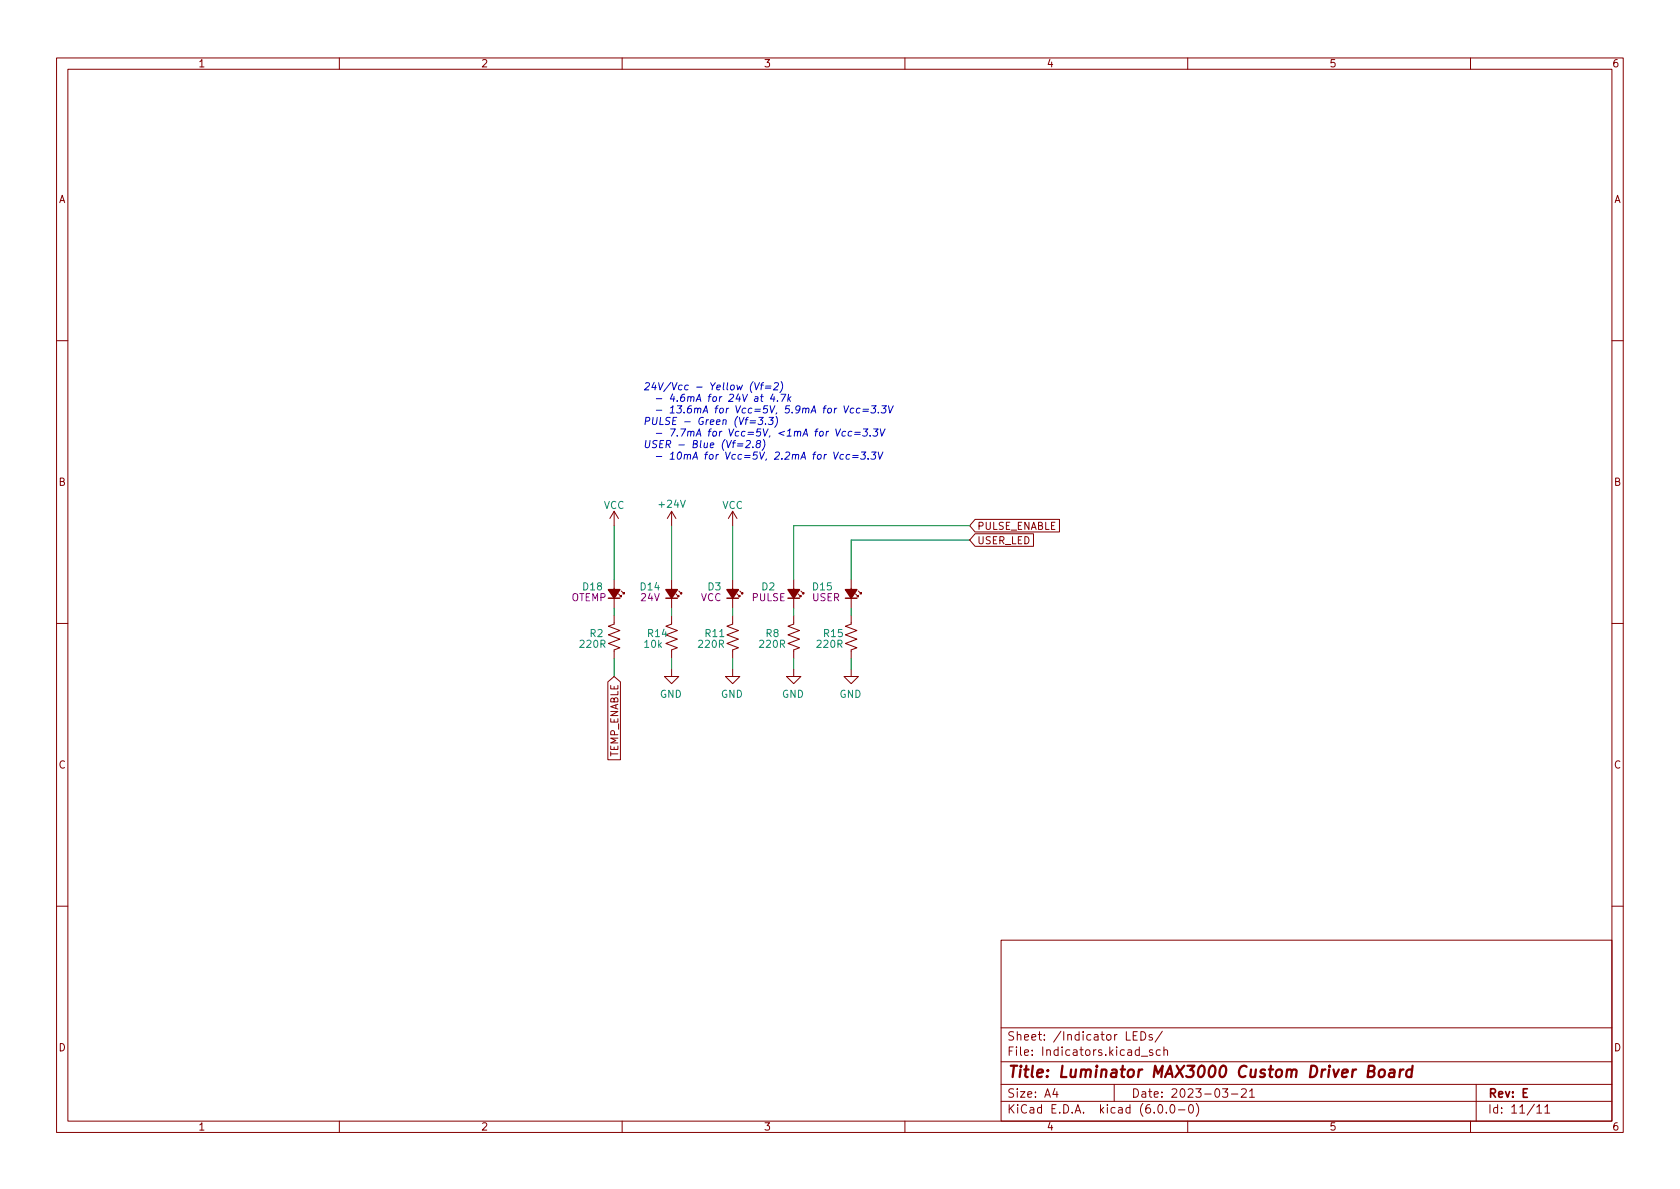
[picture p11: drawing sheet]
<svg xmlns="http://www.w3.org/2000/svg" width="297mm" height="210mm" viewBox="0 0 297 210" stroke-linecap="round" stroke-linejoin="round" font-family="sans-serif">
<g fill="none" stroke="#840000" stroke-width=".18">
<path d="M10 10.2h277v190.1h-277zM12 12.2h273v186.1h-273zM60 10.2v2M110 10.2v2M160 10.2v2M210 10.2v2M260 10.2v2M10 60.2h2M285 60.2h2M108.6 90.4l-.8 1.3M108.6 90.4v2.6M108.6 90.4l.7 1.3"/>
<path d="M118.7 90.4v2.6M118.7 90.4l-.7 1.3M118.7 90.4l.8 1.3M129.5 90.4v2.6M129.5 90.4l-.7 1.3M129.5 90.4l.8 1.3M172.4 94.4h10.3v2.2h-10.3l-1-1.1zM172.4 91.8h14.9v2.3h-14.9l-1-1.1zM10 110.2h2M108.6 108.8v1.6l-1 .3 2 .8-2 .8 2 .7-2 .8 2 .7-1 .4v1.6M108.6 102.5v5.1M109.3 105l.6 .5v-.2v.2h-.3"/>
<path d="M109.9 104.5l.5 .5v-.2v.2h-.3M118.7 108.8v1.6l-1 .3 2.1 .8-2.1 .8 2.1 .7-2.1 .8 2.1 .7-1.1 .4v1.6M118.7 118.4v1.2h-1.2l1.2 1.3 1.3-1.3h-1.3M118.7 102.5v5.1M119.5 105l.5 .5v-.2v.2h-.2M120 104.5l.5 .5v-.2v.2h-.2M129.5 108.8v1.6l-1 .3 2.1 .8-2.1 .8 2.1 .7-2.1 .8 2.1 .7-1.1 .4v1.6M129.5 118.4v1.2h-1.2l1.2 1.3 1.3-1.3h-1.3M129.5 102.5v5.1M130.3 105l.5 .5v-.2v.2h-.2M130.8 104.5l.5 .5v-.2v.2h-.2M140.3 108.8v1.6l-1 .3 2.1 .8-2.1 .8 2.1 .7-2.1 .8 2.1 .7-1.1 .4v1.6"/>
<path d="M140.3 118.4v1.2h-1.2l1.2 1.3 1.3-1.3h-1.3M140.3 102.5v5.1M141.1 105l.5 .5v-.2v.2h-.2M141.6 104.5l.5 .5v-.2v.2h-.2M150.5 118.4v1.2h-1.3l1.3 1.3 1.3-1.3h-1.3M150.5 108.8v1.6l-1 .3 2 .8-2 .8 2 .7-2 .8 2 .7-1 .4v1.6M150.5 102.5v5.1M151.3 105l.5 .5v-.2v.2h-.3M151.8 104.5l.5 .5v-.2v.2h-.3M285 110.2h2M107.5 120.6l1.1-1 1.1 1v13.8h-2.2zM10 160.2h2"/>
<path d="M177 166.3h108v32h-108zM285 160.2h2M60 198.3v2M110 198.3v2M160 198.3v2M177 194.8h108M177 191.8h108M177 187.8h108M177 181.8h108M186.5 192.5l-.4 1h1M186.9 193v1M197 191.8v3"/>
<path d="M200.4 183.1h.5M201.1 182.4h-.7v1.5h.7M201.7 182.4a.76 .76 0 0 1 .9 .8 .76 .76 0 0 1-.9 .7zM201.8 186.8h1.1M203.7 183l-.3-.1-.3 .2 .1 .3 .5 .1v.4h-.6M203.8 185.7l-.4-.1-.2 .2 .1 .3 .5 .1v.4h-.6M204.9 195.4l.2-.1a.81 .81 0 0 1 .6 .7 .81 .81 0 0 1-.3 .8h-.2a.81 .81 0 0 1-.6-.6 .81 .81 0 0 1 .3-.8zM205.1 185.7l-.4-.1-.3 .3v.4l.2 .3h.5M205.5 182.4l-1.3 1.9M205.8 185.8l.2-.2 .4 .1v.9M205.8 185.1v1.5M206.2 196.7v.1"/>
<path d="M207.1 195.4l.1-.1a.81 .81 0 0 1 .6 .7 .81 .81 0 0 1-.3 .8h-.1a.81 .81 0 0 1-.6-.6 .81 .81 0 0 1 .3-.8zM208.4 196.3h1.1M210 198.3v2M210.4 195.4l.1-.1a.81 .81 0 0 1 .6 .7 .81 .81 0 0 1-.3 .8h-.2a.81 .81 0 0 1-.5-.6 .81 .81 0 0 1 .3-.8zM211.5 195.1a1.72 1.72 0 0 1 0 2.3M216.1 192.5h1l-.5 .6 .4 .1v.7l-.2 .1h-.4l-.3-.1M217.7 193.5h1.2M219.5 192.7l.6-.2 .2 .2 .1 .3-1 1h1M220.9 193l.5-.5v1.5M220.9 194h.9M260 198.3v2M261 191.8v6.5"/>
<path d="M271.7 195.8l.5-.5v1.5M271.7 196.8h.9M273.1 195.8l.5-.5v1.5M273.1 196.8h.9"/>
</g>
<path d="M241.9 189.4l.9-.1a.46 .46 0 0 0 .3-.4 .46 .46 0 0 0-.4-.4h-.7l-.2 2h.8a.53 .53 0 0 0 .4-.5 .53 .53 0 0 0-.4-.6M243.9 189.3a.52 .52 0 0 1 .6-.2 .52 .52 0 0 1 .4 .4l-.1 .6a.55 .55 0 0 1-.5 .4 .55 .55 0 0 1-.5-.4zM245.8 189.2l.2-.1 .5 .1v1.3M246.6 189.6l-.7 .1a.4 .4 0 0 0-.3 .3 .4 .4 0 0 0 .2 .5l.7-.1M247.6 189.1l-.2 1.4M248.2 189.1l-.4 .1-.3 .3M249.7 189.2a.66 .66 0 0 0-1 .3l-.1 .6 .2 .3 .1 .1 .6-.1M249.8 188.5l-.3 2" fill="none" stroke="#840000" stroke-width=".4"/>
<path d="M107.6 105.8h2M117.7 105.8h2.1M128.5 105.8h2.1M139.3 105.8h2.1M149.5 105.8h2" fill="none" stroke="#840000" stroke-width=".25"/>
<g fill="#840000" stroke="#840000" stroke-width=".25">
<path d="M117.7 104.3h2.1l-1.1 1.5z"/>
<path d="M128.5 104.3h2.1l-1.1 1.5z"/>
<path d="M107.6 104.3h2l-1 1.5z"/>
<path d="M139.3 104.3h2.1l-1.1 1.5z"/>
<path d="M149.5 104.3h2l-1 1.5z"/>
</g>
<g fill="none" stroke="#0000c2" stroke-width=".18">
<path d="M130.4 78.9h.9M130.4 78.5h1M132 78l.5-.1 .1 .1 .1 .3-.9 .9h.8M132.6 74.8h1M132.6 74.4h1M133.1 79v.2M133.2 67.5a1.49 1.49 0 0 0-.3 1.9M133.4 67.7l.3 1.2 .6-1.2M133.5 70.2h.5l-.1 .8M134 78.4l-.2-.2 .2-.3 .5 .1-.2 .4a.49 .49 0 0 0-.5 .1 .49 .49 0 0 0 0 .6 .42 .42 0 0 0 .5-.1 .42 .42 0 0 0 0-.5l-.1-.1M134 70.4l-.4 .1-.2 .2 .1 .3 .5-.1M134.2 73.8h.8l-.5 .5 .3 .1-.1 .6-.1 .1-.6-.1"/>
<path d="M134.5 68.1h.5M134.5 70.1h.5M134.7 69.7l-.1 1.1 .3 .2M135 77.7a1.47 1.47 0 0 1-.3 1.9M135 67.7l-.3 .2-.1 1M135.3 68.6h1M135.4 75l-.1 .1M135.4 68.3h.9M136 73.8h.8l-.5 .5 .3 .1v.6l-.2 .1-.6-.1M136.7 69.7l-.5 .9h.8M136.9 70.1l-.1 .9M136.9 67.8l.5-.1 .2 .1v.2l-.9 .9h.8"/>
<path d="M137.2 73.6a1.47 1.47 0 0 1-.2 2M137.5 70.9v.1M138.1 69.7h.8l-.7 1.3M138.1 67.5a1.47 1.47 0 0 1-.2 1.9M139.4 69.7l-.1 1.3M139.5 70.5l.3 .5M139.9 70.1l-.6 .5M147.4 79.9l.3 1.3 .6-1.3M147.8 75.8l.2 1.3 .6-1.3M149.2 71.8l.3 1.2 .6-1.2M149.5 76.3h-.3l-.3 .2 .1 .6h.4M150.6 76.3h-.3l-.3 .2v.6h.5"/>
<path d="M151 72.2h-.5l-.2 .6 .2 .2h.4M151.1 76.8h1M151.1 76.5h1M152.1 72.2h-.4l-.3 .2 .1 .6h.5M152.3 79.9h.8l-.5 .5 .4 .1-.1 .6-.2 .1-.5-.1M152.6 72.7h.9M152.6 72.4h1M152.7 75.8h.8l-.5 .5 .3 .2v.5l-.2 .1-.6-.1M153.9 77l-.1 .1M154.1 71.8h.8l-.5 .4 .4 .2-.1 .5-.2 .1-.5-.1M154.1 79.9h.8l-.5 .5 .4 .1-.1 .6-.2 .1-.5-.1M154.5 75.8h.8l-.5 .5 .3 .2v.5l-.2 .1-.6-.1"/>
<path d="M155.3 79.9l.2 1.3 .6-1.3M155.3 72.9v.1M155.6 75.8l.3 1.3 .6-1.3M155.9 71.8h.8l-.5 .4 .4 .2-.1 .5-.2 .1-.5-.1M157.1 71.8l.3 1.2 .5-1.2M149.2 80.4h-.5l-.2 .6 .2 .2 .4-.1M150.3 80.4h-.5l-.2 .6 .2 .2 .4-.1M150.7 80.9h1M150.8 80.5h1M153.5 81.1v.1"/>
</g>
<g fill="none" stroke="#008400" stroke-width=".18">
<path d="M108.6 93v9.5M118.7 93v9.5M129.5 93v9.5M171.4 95.5h-20.9v7M171.4 93h-31.1v9.5M108.6 107.6v1.2M108.6 116.5v3.1M118.7 107.6v1.2M118.7 116.5v1.9M129.5 107.6v1.2M129.5 116.5v1.9M140.3 107.6v1.2"/>
<path d="M140.3 116.5v1.9M150.5 107.6v1.2M150.5 116.5v1.9"/>
</g>
<text font-size="2.8" fill="#840000" x="178" y="190.6">Title: Luminator MAX3000 Custom Driver Board</text>
<g font-size="2.1" fill="#840000">
<text x="178" y="184">Sheet: /Indicator LEDs/</text>
<text x="178" y="186.7">File: Indicators.kicad_sch</text>
<text x="178" y="196.9">KiCad E.D.A. kicad (6.0.0-0)</text>
<text x="178" y="194.1">Size: A4</text>
<text x="200" y="194.1">Date: 2023-03-21</text>
<text x="263" y="194.1">Rev: E</text>
<text x="263" y="196.9">Id: 11/11</text>
</g>
<g font-size="1.8" fill="#840000">
<text x="35" y="11.9">1</text>
<text x="85" y="11.9">2</text>
<text x="135" y="11.9">3</text>
<text x="185" y="11.9">4</text>
<text x="235" y="11.9">5</text>
<text x="285" y="11.9">6</text>
<text x="10.3" y="35.9">A</text>
<text x="285.3" y="35.9">A</text>
<text x="10.3" y="85.9">B</text>
<text x="285.3" y="85.9">B</text>
<text x="172.7" y="93.7">PULSE_ENABLE</text>
<text x="172.7" y="96.2">USER_LED</text>
<text x="10.3" y="135.9">C</text>
<text x="109.3" y="134.1" transform="rotate(-90 109.3 134.1)">TEMP_ENABLE</text>
<text x="285.3" y="135.9">C</text>
<text x="10.3" y="185.9">D</text>
<text x="285.3" y="185.9">D</text>
<text x="35" y="199.9">1</text>
<text x="85" y="199.9">2</text>
<text x="135" y="199.9">3</text>
<text x="185" y="199.9">4</text>
<text x="235" y="199.9">5</text>
<text x="285" y="199.9">6</text>
</g>
<g font-size="1.8" fill="#0000c2">
<text x="113.7" y="69">24V/Vcc - Yellow (Vf=2)</text>
<text x="114.6" y="71">- 4.6mA for 24V at 4.7k</text>
<text x="113.7" y="75.1">PULSE - Green (Vf=3.3)</text>
<text x="114.6" y="73.1">- 13.6mA for Vcc=5V, 5.9mA for Vcc=3.3V</text>
<text x="114.6" y="77.2">- 7.7mA for Vcc=5V, &lt;1mA for Vcc=3.3V</text>
<text x="113.7" y="79.2">USER - Blue (Vf=2.8)</text>
<text x="114.6" y="81.3">- 10mA for Vcc=5V, 2.2mA for Vcc=3.3V</text>
</g>
<g font-size="1.8" fill="#008484">
<text x="106.7" y="90">VCC</text>
<text x="116.7" y="89.8">+24V</text>
<text x="127.7" y="90">VCC</text>
<text x="103.1" y="104.4">D18</text>
<text x="113.3" y="104.4">D14</text>
<text x="125.2" y="104.4">D3</text>
<text x="134.7" y="104.4">D2</text>
<text x="143.8" y="104.4">D15</text>
<text x="104.3" y="112.6">R2</text>
<text x="114.6" y="112.6">R14</text>
<text x="124.8" y="112.6">R11</text>
<text x="135.4" y="112.6">R8</text>
<text x="145.7" y="112.6">R15</text>
<text x="102.7" y="114.5">220R</text>
<text x="114" y="114.5">10k</text>
<text x="123.6" y="114.5">220R</text>
<text x="134.4" y="114.5">220R</text>
<text x="144.6" y="114.5">220R</text>
<text x="116.7" y="123.4">GND</text>
<text x="127.4" y="123.4">GND</text>
<text x="138.2" y="123.4">GND</text>
<text x="148.4" y="123.4">GND</text>
</g>
<g font-size="1.8" fill="#840084">
<text x="101" y="106.3">OTEMP</text>
<text x="113.4" y="106.3">24V</text>
<text x="123.9" y="106.3">VCC</text>
<text x="132.9" y="106.3">PULSE</text>
<text x="143.6" y="106.3">USER</text>
</g>
</svg>
